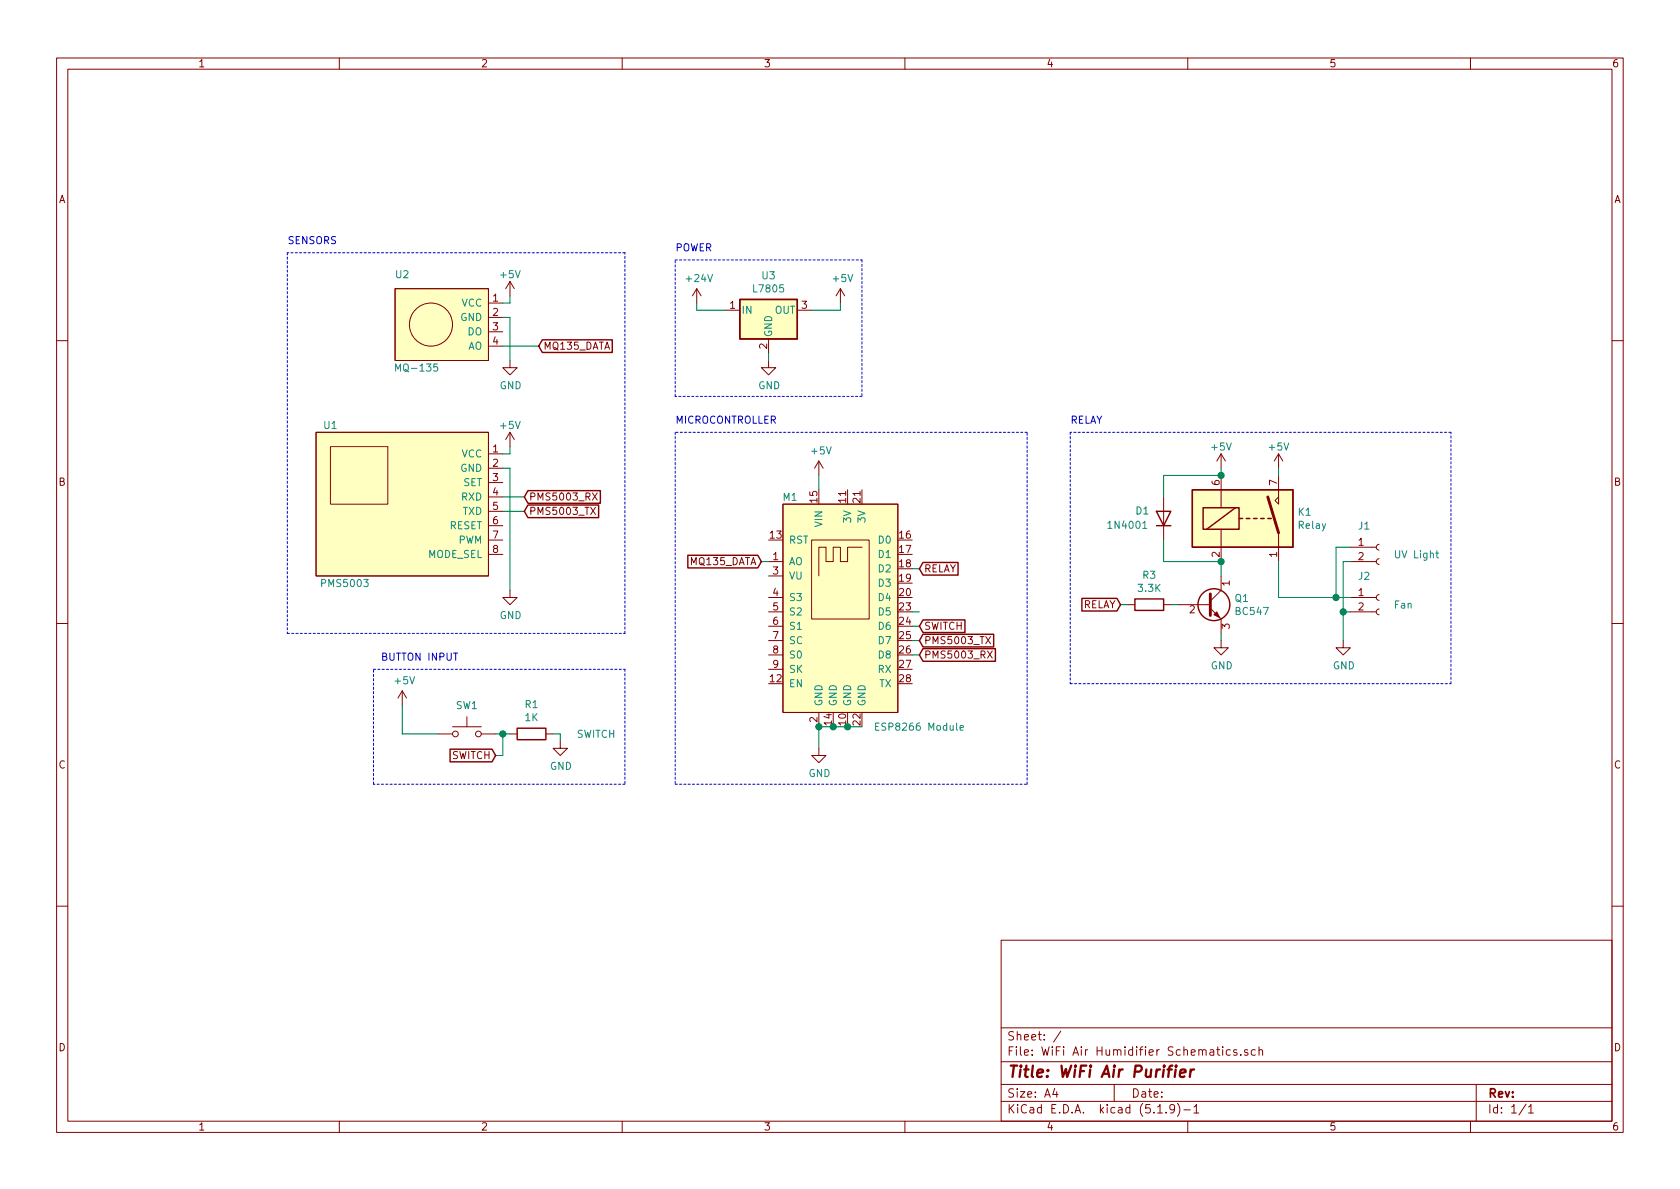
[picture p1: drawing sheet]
EESchema Schematic File Version 4
EELAYER 30 0
EELAYER END
$Descr A4 11693 8268
encoding utf-8
Sheet 1 1
Title "WiFi Air Purifier "
Date ""
Rev ""
Comp ""
Comment1 ""
Comment2 ""
Comment3 ""
Comment4 ""
$EndDescr
$Comp
L Custom~Library:ESP8266_NodeMCU_ESP12e M1
U 1 1
P 5850 4250
F 0 "M1" H 5500 5050 50  0000 C CNN
F 1 "ESP8266 Module" H 6400 3450 50  0000 C CNN
F 2 "" H 5700 4150 50  0001 C CNN
F 3 "" H 5700 4150 50  0001 C CNN
	1    5850 4250
	1    0    0    -1  
$EndComp
$Comp
L power:+5V #PWR010
U 1 1
P 5700 3300
F 0 "#PWR010" H 5700 3150 50  0001 C CNN
F 1 "+5V" H 5715 3473 50  0000 C CNN
F 2 "" H 5700 3300 50  0001 C CNN
F 3 "" H 5700 3300 50  0001 C CNN
	1    5700 3300
	1    0    0    -1  
$EndComp
Wire Wire Line
	5700 3300 5700 3400
$Comp
L power:GND #PWR011
U 1 1
P 5700 5200
F 0 "#PWR011" H 5700 4950 50  0001 C CNN
F 1 "GND" H 5705 5027 50  0000 C CNN
F 2 "" H 5700 5200 50  0001 C CNN
F 3 "" H 5700 5200 50  0001 C CNN
	1    5700 5200
	1    0    0    -1  
$EndComp
Wire Wire Line
	5700 5200 5700 5050
Wire Wire Line
	5700 5050 5800 5050
Connection ~ 5700 5050
Connection ~ 5800 5050
Wire Wire Line
	5800 5050 5900 5050
Connection ~ 5900 5050
Wire Wire Line
	5900 5050 6000 5050
$Comp
L Custom~Library:PMS5003 U1
U 1 1
P 2950 3500
F 0 "U1" H 2300 4050 50  0000 C CNN
F 1 "PMS5003" H 2400 2950 50  0000 C CNN
F 2 "" H 3500 3500 50  0001 C CNN
F 3 "" H 3500 3500 50  0001 C CNN
	1    2950 3500
	1    0    0    -1  
$EndComp
$Comp
L Custom~Library:MQ-135 U2
U 1 1
P 3150 2250
F 0 "U2" H 2800 2600 50  0000 C CNN
F 1 "MQ-135" H 2900 1950 50  0000 C CNN
F 2 "" H 3500 2100 50  0001 C CNN
F 3 "" H 3500 2100 50  0001 C CNN
	1    3150 2250
	1    0    0    -1  
$EndComp
$Comp
L power:+5V #PWR02
U 1 1
P 3550 2050
F 0 "#PWR02" H 3550 1900 50  0001 C CNN
F 1 "+5V" H 3550 2200 50  0000 C CNN
F 2 "" H 3550 2050 50  0001 C CNN
F 3 "" H 3550 2050 50  0001 C CNN
	1    3550 2050
	1    0    0    -1  
$EndComp
$Comp
L power:GND #PWR03
U 1 1
P 3550 2500
F 0 "#PWR03" H 3550 2250 50  0001 C CNN
F 1 "GND" H 3555 2327 50  0000 C CNN
F 2 "" H 3550 2500 50  0001 C CNN
F 3 "" H 3550 2500 50  0001 C CNN
	1    3550 2500
	1    0    0    -1  
$EndComp
Text GLabel 3750 2400 2    50   Input ~ 0
MQ135_DATA
Wire Wire Line
	3500 2400 3750 2400
Text GLabel 5300 3900 0    50   Input ~ 0
MQ135_DATA
Wire Wire Line
	5300 3900 5350 3900
$Comp
L power:+5V #PWR04
U 1 1
P 3550 3100
F 0 "#PWR04" H 3550 2950 50  0001 C CNN
F 1 "+5V" H 3550 3250 50  0000 C CNN
F 2 "" H 3550 3100 50  0001 C CNN
F 3 "" H 3550 3100 50  0001 C CNN
	1    3550 3100
	1    0    0    -1  
$EndComp
Wire Wire Line
	3550 3100 3550 3150
Wire Wire Line
	3550 3150 3500 3150
Wire Wire Line
	3500 2100 3550 2100
Wire Wire Line
	3550 2100 3550 2050
Wire Wire Line
	3500 2200 3550 2200
Wire Wire Line
	3550 2200 3550 2500
Wire Wire Line
	3500 3250 3550 3250
Wire Wire Line
	3550 3250 3550 4100
$Comp
L power:GND #PWR05
U 1 1
P 3550 4100
F 0 "#PWR05" H 3550 3850 50  0001 C CNN
F 1 "GND" H 3555 3927 50  0000 C CNN
F 2 "" H 3550 4100 50  0001 C CNN
F 3 "" H 3550 4100 50  0001 C CNN
	1    3550 4100
	1    0    0    -1  
$EndComp
Text GLabel 3650 3450 2    50   Input ~ 0
PMS5003_RX
Wire Wire Line
	3650 3450 3500 3450
Text GLabel 3650 3550 2    50   Input ~ 0
PMS5003_TX
Wire Wire Line
	3650 3550 3500 3550
Text GLabel 6400 4450 2    50   Input ~ 0
PMS5003_TX
Wire Wire Line
	6400 4450 6350 4450
Text GLabel 6400 4550 2    50   Input ~ 0
PMS5003_RX
Wire Wire Line
	6400 4550 6350 4550
$Comp
L Transistor_BJT:BC547 Q1
U 1 1
P 8400 4200
F 0 "Q1" H 8591 4246 50  0000 L CNN
F 1 "BC547" H 8591 4155 50  0000 L CNN
F 2 "Package_TO_SOT_THT:TO-92_Inline" H 8600 4125 50  0001 L CIN
F 3 "https://www.onsemi.com/pub/Collateral/BC550-D.pdf" H 8400 4200 50  0001 L CNN
	1    8400 4200
	1    0    0    -1  
$EndComp
$Comp
L Device:R R3
U 1 1
P 8000 4200
F 0 "R3" V 7793 4200 50  0000 C CNN
F 1 "3.3K" V 7884 4200 50  0000 C CNN
F 2 "" V 7930 4200 50  0001 C CNN
F 3 "~" H 8000 4200 50  0001 C CNN
	1    8000 4200
	0    1    1    0   
$EndComp
$Comp
L power:GND #PWR014
U 1 1
P 8500 4450
F 0 "#PWR014" H 8500 4200 50  0001 C CNN
F 1 "GND" H 8505 4277 50  0000 C CNN
F 2 "" H 8500 4450 50  0001 C CNN
F 3 "" H 8500 4450 50  0001 C CNN
	1    8500 4450
	1    0    0    -1  
$EndComp
$Comp
L Relay:DIPxx-1Axx-11x K1
U 1 1
P 8700 3600
F 0 "K1" H 9030 3646 50  0000 L CNN
F 1 "Relay" H 9030 3555 50  0000 L CNN
F 2 "Relay_THT:Relay_StandexMeder_DIP_LowProfile" H 9050 3550 50  0001 L CNN
F 3 "https://standexelectronics.com/wp-content/uploads/datasheet_reed_relay_DIP.pdf" H 8700 3600 50  0001 C CNN
	1    8700 3600
	1    0    0    -1  
$EndComp
$Comp
L power:+5V #PWR013
U 1 1
P 8500 3250
F 0 "#PWR013" H 8500 3100 50  0001 C CNN
F 1 "+5V" H 8500 3400 50  0000 C CNN
F 2 "" H 8500 3250 50  0001 C CNN
F 3 "" H 8500 3250 50  0001 C CNN
	1    8500 3250
	1    0    0    -1  
$EndComp
Wire Wire Line
	8500 3250 8500 3300
Wire Wire Line
	8500 3900 8500 4000
Wire Wire Line
	8200 4200 8150 4200
Wire Wire Line
	8500 4400 8500 4450
$Comp
L Diode:1N4001 D1
U 1 1
P 8100 3600
F 0 "D1" V 8150 3800 50  0000 R CNN
F 1 "1N4001" V 8050 4000 50  0000 R CNN
F 2 "Diode_THT:D_DO-41_SOD81_P10.16mm_Horizontal" H 8100 3425 50  0001 C CNN
F 3 "http://www.vishay.com/docs/88503/1n4001.pdf" H 8100 3600 50  0001 C CNN
	1    8100 3600
	0    -1   -1   0   
$EndComp
Wire Wire Line
	8100 3450 8100 3300
Wire Wire Line
	8100 3300 8500 3300
Connection ~ 8500 3300
Wire Wire Line
	8100 3750 8100 3900
Wire Wire Line
	8100 3900 8500 3900
Connection ~ 8500 3900
Wire Wire Line
	6350 3950 6400 3950
Text GLabel 6400 3950 2    50   Input ~ 0
RELAY
Text GLabel 7800 4200 0    50   Input ~ 0
RELAY
Wire Wire Line
	7800 4200 7850 4200
$Comp
L Connector:Conn_01x02_Female J1
U 1 1
P 9600 3800
F 0 "J1" H 9450 3950 50  0000 L CNN
F 1 "UV Light" H 9700 3750 50  0000 L CNN
F 2 "" H 9600 3800 50  0001 C CNN
F 3 "~" H 9600 3800 50  0001 C CNN
	1    9600 3800
	1    0    0    -1  
$EndComp
$Comp
L Connector:Conn_01x02_Female J2
U 1 1
P 9600 4150
F 0 "J2" H 9450 4300 50  0000 L CNN
F 1 "Fan" H 9700 4100 50  0000 L CNN
F 2 "" H 9600 4150 50  0001 C CNN
F 3 "~" H 9600 4150 50  0001 C CNN
	1    9600 4150
	1    0    0    -1  
$EndComp
$Comp
L power:GND #PWR016
U 1 1
P 9350 4450
F 0 "#PWR016" H 9350 4200 50  0001 C CNN
F 1 "GND" H 9355 4277 50  0000 C CNN
F 2 "" H 9350 4450 50  0001 C CNN
F 3 "" H 9350 4450 50  0001 C CNN
	1    9350 4450
	1    0    0    -1  
$EndComp
Wire Wire Line
	9400 4250 9350 4250
Wire Wire Line
	9350 4250 9350 4450
Wire Wire Line
	9400 3900 9350 3900
Wire Wire Line
	9350 3900 9350 4250
Connection ~ 9350 4250
$Comp
L power:+5V #PWR015
U 1 1
P 8900 3250
F 0 "#PWR015" H 8900 3100 50  0001 C CNN
F 1 "+5V" H 8900 3400 50  0000 C CNN
F 2 "" H 8900 3250 50  0001 C CNN
F 3 "" H 8900 3250 50  0001 C CNN
	1    8900 3250
	1    0    0    -1  
$EndComp
Wire Wire Line
	8900 3250 8900 3300
Wire Wire Line
	9400 3800 9300 3800
Wire Wire Line
	9300 3800 9300 4150
Wire Wire Line
	9300 4150 9400 4150
Wire Wire Line
	8900 3900 8900 4150
Wire Wire Line
	8900 4150 9300 4150
Connection ~ 9300 4150
Wire Notes Line
	2000 4400 4350 4400
Wire Notes Line
	4350 4400 4350 1750
Wire Notes Line
	4350 1750 2000 1750
Wire Notes Line
	2000 1750 2000 4400
Text Notes 2000 1700 0    50   ~ 0
SENSORS\n
Wire Notes Line
	7450 4750 10100 4750
Wire Notes Line
	10100 4750 10100 3000
Wire Notes Line
	10100 3000 7450 3000
Wire Notes Line
	7450 3000 7450 4750
Text Notes 7450 2950 0    50   ~ 0
RELAY\n
$Comp
L Switch:SW_Push SW1
U 1 1
P 3250 5100
F 0 "SW1" H 3250 5300 50  0000 C CNN
F 1 "SWITCH" H 4150 5100 50  0000 C CNN
F 2 "" H 3250 5300 50  0001 C CNN
F 3 "~" H 3250 5300 50  0001 C CNN
	1    3250 5100
	1    0    0    -1  
$EndComp
$Comp
L power:+5V #PWR01
U 1 1
P 2800 4900
F 0 "#PWR01" H 2800 4750 50  0001 C CNN
F 1 "+5V" H 2815 5073 50  0000 C CNN
F 2 "" H 2800 4900 50  0001 C CNN
F 3 "" H 2800 4900 50  0001 C CNN
	1    2800 4900
	1    0    0    -1  
$EndComp
Wire Wire Line
	2800 5100 3050 5100
$Comp
L Device:R R1
U 1 1
P 3700 5100
F 0 "R1" V 3493 5100 50  0000 C CNN
F 1 "1K" V 3584 5100 50  0000 C CNN
F 2 "" V 3630 5100 50  0001 C CNN
F 3 "~" H 3700 5100 50  0001 C CNN
	1    3700 5100
	0    1    1    0   
$EndComp
Wire Wire Line
	3450 5100 3500 5100
$Comp
L power:GND #PWR06
U 1 1
P 3900 5150
F 0 "#PWR06" H 3900 4900 50  0001 C CNN
F 1 "GND" H 3905 4977 50  0000 C CNN
F 2 "" H 3900 5150 50  0001 C CNN
F 3 "" H 3900 5150 50  0001 C CNN
	1    3900 5150
	1    0    0    -1  
$EndComp
Wire Wire Line
	3850 5100 3900 5100
Wire Wire Line
	3900 5100 3900 5150
Text GLabel 3450 5250 0    50   Input ~ 0
SWITCH
Wire Wire Line
	3450 5250 3500 5250
Wire Wire Line
	3500 5250 3500 5100
Connection ~ 3500 5100
Wire Wire Line
	3500 5100 3550 5100
Wire Wire Line
	2800 4900 2800 5100
Text Notes 2650 4600 0    50   ~ 0
BUTTON INPUT
Text GLabel 6400 4350 2    50   Input ~ 0
SWITCH
Wire Wire Line
	6400 4350 6350 4350
Wire Wire Line
	6400 4250 6350 4250
$Comp
L Regulator_Linear:L7805 U3
U 1 1
P 5350 2150
F 0 "U3" H 5350 2392 50  0000 C CNN
F 1 "L7805" H 5350 2301 50  0000 C CNN
F 2 "" H 5375 2000 50  0001 L CIN
F 3 "http://www.st.com/content/ccc/resource/technical/document/datasheet/41/4f/b3/b0/12/d4/47/88/CD00000444.pdf/files/CD00000444.pdf/jcr:content/translations/en.CD00000444.pdf" H 5350 2100 50  0001 C CNN
	1    5350 2150
	1    0    0    -1  
$EndComp
$Comp
L power:+24V #PWR08
U 1 1
P 4850 2100
F 0 "#PWR08" H 4850 1950 50  0001 C CNN
F 1 "+24V" H 4865 2273 50  0000 C CNN
F 2 "" H 4850 2100 50  0001 C CNN
F 3 "" H 4850 2100 50  0001 C CNN
	1    4850 2100
	1    0    0    -1  
$EndComp
Wire Wire Line
	4850 2100 4850 2150
Wire Wire Line
	4850 2150 5050 2150
$Comp
L power:GND #PWR09
U 1 1
P 5350 2500
F 0 "#PWR09" H 5350 2250 50  0001 C CNN
F 1 "GND" H 5355 2327 50  0000 C CNN
F 2 "" H 5350 2500 50  0001 C CNN
F 3 "" H 5350 2500 50  0001 C CNN
	1    5350 2500
	1    0    0    -1  
$EndComp
Wire Wire Line
	5350 2500 5350 2450
Wire Wire Line
	5850 2100 5850 2150
Wire Wire Line
	5850 2150 5650 2150
$Comp
L power:+5V #PWR012
U 1 1
P 5850 2100
F 0 "#PWR012" H 5850 1950 50  0001 C CNN
F 1 "+5V" H 5865 2273 50  0000 C CNN
F 2 "" H 5850 2100 50  0001 C CNN
F 3 "" H 5850 2100 50  0001 C CNN
	1    5850 2100
	1    0    0    -1  
$EndComp
Wire Notes Line
	7150 5450 7150 3000
Wire Notes Line
	7150 3000 4700 3000
Wire Notes Line
	4700 3000 4700 5450
Wire Notes Line
	4700 5450 7150 5450
Text Notes 4700 2950 0    50   ~ 0
MICROCONTROLLER\n
Wire Notes Line
	4700 1800 6000 1800
Wire Notes Line
	6000 1800 6000 2750
Wire Notes Line
	6000 2750 4700 2750
Wire Notes Line
	4700 2750 4700 1800
Text Notes 4700 1750 0    50   ~ 0
POWER\n
Wire Notes Line
	2600 5450 2600 4650
Wire Notes Line
	2600 4650 4350 4650
Wire Notes Line
	4350 4650 4350 5450
Wire Notes Line
	4350 5450 2600 5450
$EndSCHEMATC
